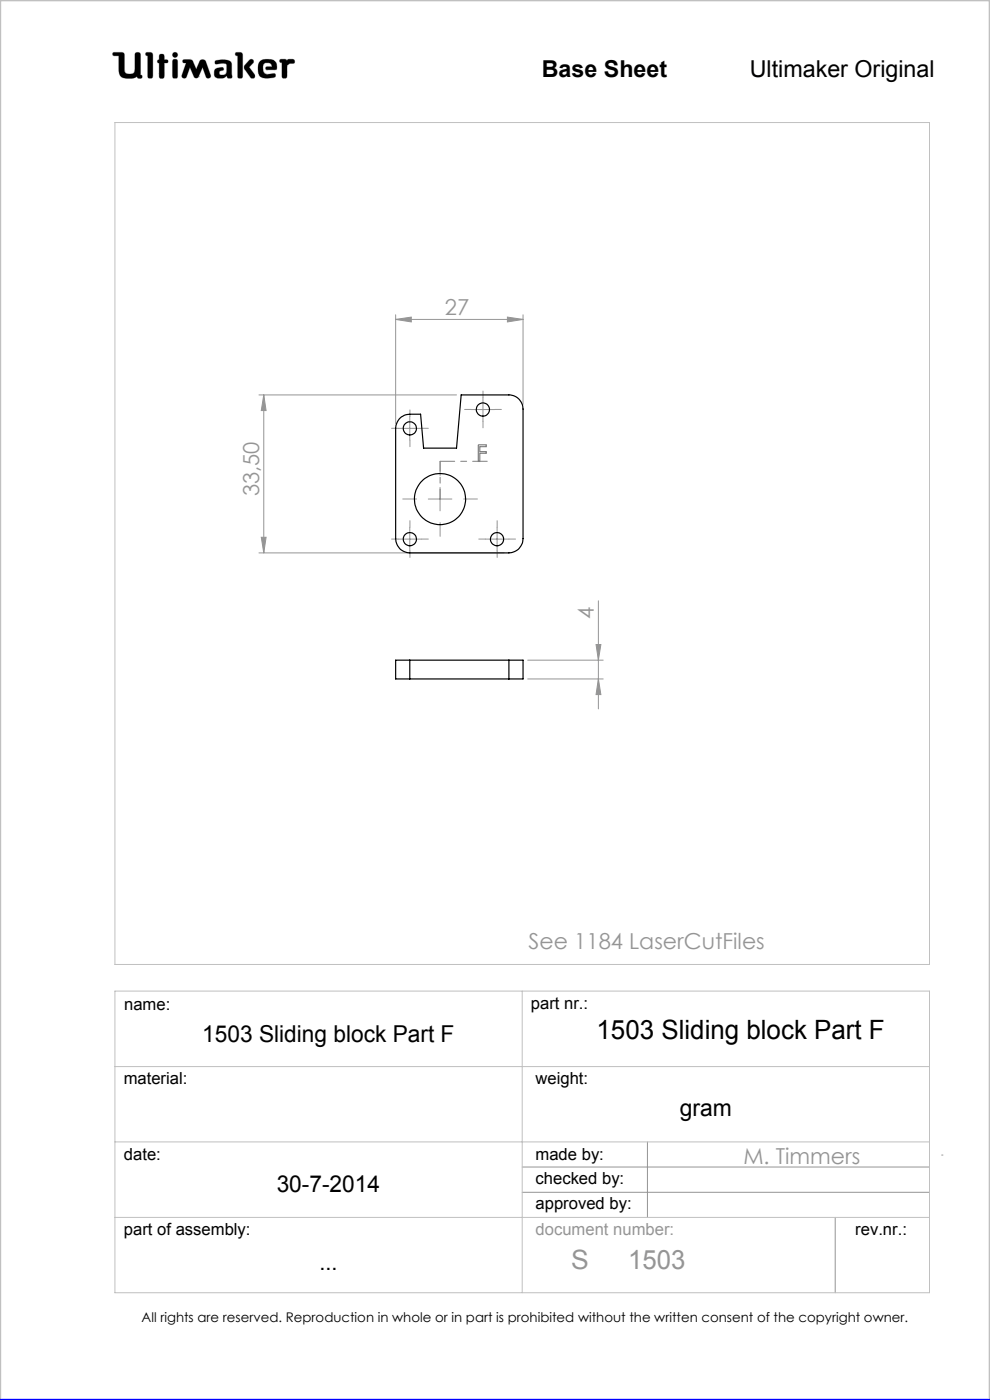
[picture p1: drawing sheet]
<svg xmlns="http://www.w3.org/2000/svg" width="210mm" height="297mm" viewBox="0 0 210 297" stroke-linecap="round" stroke-linejoin="round" font-family="sans-serif">
<g fill="none" stroke="#c0c0c0" stroke-width=".21">
<path d="M24 11.1h1.9l.4 .3 .2 3.9a1.51 1.51 0 0 0 2 0l.2-4a.77 .77 0 0 1 1 0l.1 4.6 .3 .1a.39 .39 0 0 1-.3 .6l-.6-.1-.1-.3a3.6 3.6 0 0 1-3.3 .1l-.5-.9-.1-3.6h-1a.39 .39 0 0 1-.3-.2 .39 .39 0 0 1 .1-.5zM31 11.1l1.2 .1 .2 .4-.1 4.8a.6 .6 0 0 1-.6 .2 .6 .6 0 0 1-.4-.5v-4.3l-.4-.1zM33.8 12.7v-1.1a.6 .6 0 0 1 .7-.1 .6 .6 0 0 1 .4 .5v.7h.6a.37 .37 0 0 1 0 .6l-.6 .1-.1 3.1a.6 .6 0 0 1-.6 .1 .6 .6 0 0 1-.4-.5v-2.7M33.8 12.7h.1M33.8 13.4h.1M33.8 15.7h.1M33.8 12.7h-.3l-.1 .3v.2l.4 .2M36.7 11.3l.4-.2 .4 .2 .2 .3-.2 .4-.4 .2-.4-.2-.1-.4zM36.8 12.6h.3l.5 .2v3.6a.6 .6 0 0 1-.6 .2 .6 .6 0 0 1-.4-.5v-3zM38.9 12.7l1.4-.1 .4 .2 .9 1.9 .7-1.6a.73 .73 0 0 1 .7-.5 .73 .73 0 0 1 .7 .5l1 2.8a.52 .52 0 0 1-.4 .7 .52 .52 0 0 1-.6-.3l-.7-2-1 2.1-.4 .2-.4-.2-.9-2.1-.7 2a.52 .52 0 0 1-.7 .3 .52 .52 0 0 1-.3-.7l.9-2.5-.7-.2zM42.1 16.3h.1M45.6 12.9a3.7 3.7 0 0 1 3.4 .3l.1 .5 .1 2.7a.64 .64 0 0 1-1-.2l-.1-.1a1.93 1.93 0 0 1-2.5 .2 1.32 1.32 0 0 1 .4-1.8l1-.2 .3 .1 .1 .2v.3a.73 .73 0 0 0-.9 .8 .98 .98 0 0 0 1.4 0l.2-.6-.1-1.5a2.59 2.59 0 0 0-2 0l-.4-.2z"/>
<path d="M50 11.1l1.3 .1 .2 .4-.1 4.8a.57 .57 0 0 1-.6 .2 .57 .57 0 0 1-.4-.5v-4.3l-.4-.1zM52.9 12.8l.4-.2 .4 .1 .1 .4-1 1.1 1.2 1.6 .1 .5-.2 .3h-.6l-1.2-1.7a.83 .83 0 0 1-.2-1.1zM55 13.3a2.62 2.62 0 0 1 3.5-.1l.2 1.1-.1 .5h-2l-.2-.1v-.5l1.3-.1-.2-.5a1.24 1.24 0 0 0-1.6 .1l-.1 1.1 .2 .6 .8 .4 1.5-.2 .1 .1v.6a3.8 3.8 0 0 1-3.3-.1 3.2 3.2 0 0 1-.1-2.9zM56.6 14.8h.1M59.4 12.6h1.2l.3 .3a1.21 1.21 0 0 1 1.5-.2v.7l-.9 .1-.6 .4-.1 2.5a.6 .6 0 0 1-.6 .2 .6 .6 0 0 1-.4-.5v-2.8l-.5-.2zM24.4 26h172.8v178.6h-172.8zM24.4 210.3h172.8v63.9h-172.8zM110.8 210.3v63.9M24.4 226.3h172.8M24.4 242.2h172.8M24.4 258.3h172.8"/>
</g>
<g fill="none" stroke="#959595" stroke-width=".21">
<path d="M83.9 67.8l3.3-.5v1zM83.9 66.8v23.1M83.9 67.8h27M107.6 67.3l3.3 .5-3.3 .5zM110.9 66.8v19M54.9 83.8h41.9M56 83.8l.4 3.3h-1zM56 83.8v33.5M84.5 90.9h4.9M86.9 88.4v5M99.9 86.9h5.1M102.4 84.4v5"/>
<path d="M54.9 117.3h52M55.4 114h1l-.4 3.3zM84.5 114.4h4.9M86.9 111.9v5M90.8 105.9h5M93.3 103.4v5M102.9 114.4h5.1M105.4 111.9v5M126.4 136.7h1.1l-.6 3.3zM126.9 127.5v22.9M111.9 140h16.1M111.9 144h16.1"/>
<path d="M126.9 144l.6 3.4h-1.1zM110.8 247.6h86.4M110.8 252.9h86.4M137.3 242.2v16.1M177.2 258.3v15.9M199.7 245h.3"/>
</g>
<path d="M0 297v-297h210v297" fill="none" stroke="#c0c0c0" stroke-width=".5"/>
<path d="M0 297h210" fill="none" stroke="#00f" stroke-width=".5"/>
<path d="M45.7 12.9l-.1 .5 .2 .2 1.2-.2 .9 .1 .2 .3-.1 1.4a.84 .84 0 0 1-.6 .7 .84 .84 0 0 1-.9-.3l.1-.4 .4-.2a.36 .36 0 0 0 .4-.4 .36 .36 0 0 0-.4-.3 1.23 1.23 0 0 0-1.6 1 1.07 1.07 0 0 0 .3 1.1 1.07 1.07 0 0 0 1.1 .2h.6l.3-.2a.28 .28 0 0 1 .4-.3 .28 .28 0 0 1 .2 .4 .57 .57 0 0 0 .6 .2 .57 .57 0 0 0 .3-.6l-.1-2.4a1.23 1.23 0 0 0-1.5-1zM50 11.1v.6l.4 .1v4.6l.3 .2h.5l.3-.3v-4.8l-.4-.4zM53 12.7l-1.2 1.3v.5l1.4 2 .6 .1 .2-.2v-.6l-1.2-1.6 1-.9v-.4l-.4-.3zM55.2 12.9a2.9 2.9 0 0 0 .1 3.4l.5 .2 1 .1 1.4-.2 .3-.2-.1-.5-.2-.1-1.4 .2-.6-.2-.3-.4-.1-.5a.99 .99 0 0 1 .7-1.3 .99 .99 0 0 1 1.2 .7l-1.2 .1-.2 .4 .3 .2h1.5a.51 .51 0 0 0 .6-.1 .51 .51 0 0 0 0-.6 1.62 1.62 0 0 0-2-1.5l-1.1 .1zM59.4 12.6l-.1 .6 .5 .1v3l.2 .3h.6l.3-.4v-2.3l.6-.4 .9-.1 .1-.5-.3-.3h-1l-.3 .3-.4-.3zM36.7 12.7l-.1 .3v3.4l.2 .2h.7l.2-.3v-3.4l-.2-.3zM36.6 11.6a.56 .56 0 0 0 1.1 0 .56 .56 0 0 0-1.1 0zM33.8 11.6v1.1l-.4 .2v.4l.4 .1v2.9l.2 .3h.5l.4-.4v-2.8l.7-.1 .1-.4-.3-.2h-.5v-.8l-.2-.4h-.6zM31 11.1l-.1 .6 .4 .1v4.5l.3 .3h.5l.3-.5v-4.7l-.4-.3zM38.8 12.7v.5l.7 .2-.9 2.5 .1 .6 .5 .1 .3-.2 .8-2.1 .9 2.1 .3 .2h.3l.3-.2 .9-2.1 .7 2.1 .6 .2 .4-.2v-.5l-1-2.8-.3-.4h-.7l-.3 .2-.8 1.8-.9-1.9-.4-.2zM24 11.2v.6h1.2v2.7a1.76 1.76 0 0 0 2.2 2.1h.9l.8-.4 .3 .4h.6l.2-.2-.1-.4-.3-.1v-4.4l-.4-.4h-.5l-.3 .4v3.4a.81 .81 0 0 1-1.1 .8h-.1a.86 .86 0 0 1-1-1.1l-.1-3.3-.4-.2z" fill-rule="evenodd" fill="#000"/>
<path d="M101.5 94.4h1.7v.4h-1.4v1h1.4v.4h-1.4v1.7h-.3z" fill="none" stroke="#808080" stroke-width=".25"/>
<g fill="none" stroke="#959595" stroke-width=".21" stroke-dasharray="15.2 1.3 1.3 1.3">
<path d="M84.5 90.9h-1.4M87 88.4v-1.4M87 93.4v1.4M89.5 90.9h1.4M100 86.9h-1.4M102.5 84.4v-1.4M102.5 89.4v1.4M105 86.9h1.4M84.5 114.4h-1.4M87 111.9v-1.4M87 116.9v1.4M88.4 105.9h-3"/>
<path d="M89.5 114.4h1.4M93.4 100.9v-3M93.4 110.9v2.9M98.4 105.9h2.9M103 114.4h-1.4M105.5 111.9v-1.4M105.5 116.9v1.4M108 114.4h1.4"/>
</g>
<path d="M93.4 105.9v-8" fill="none" stroke="#808080" stroke-width=".21" stroke-dasharray="15.2 1.3 1.3 1.3" stroke-dashoffset="13.1"/>
<path d="M93.4 97.9h10" fill="none" stroke="#808080" stroke-width=".21" stroke-dasharray="15.2 1.3 1.3 1.3" stroke-dashoffset="12.1"/>
<g fill="#959595">
<path d="M83.9 67.8l3.3-.5v1zM107.6 67.3l3.3 .5-3.3 .5z"/>
<path d="M126.4 136.7h1.1l-.6 3.3zM126.9 144l.6 3.4h-1.1zM56 83.8l.4 3.3h-1zM55.4 114h1l-.4 3.3z"/>
</g>
<g fill="none" stroke="#000" stroke-width=".25">
<path d="M84.7 88.9a2.96 2.96 0 0 1 2.2-1h2.3l.7 7.2h6.9l1-11.3h10.2a3 3 0 0 1 2.9 3v27.5a3.1 3.1 0 0 1-2.9 3h-21.1a3 3 0 0 1-3-3v-23.4l.3-1.2zM86.9 140h-3v4h3M86.9 140v4M86.9 140h21M86.9 144h21M107.9 140h3v4h-3M107.9 140v4"/>
<circle cx="86.9" cy="90.9" r="1.41"/>
<circle cx="102.4" cy="86.9" r="1.39"/>
<circle cx="86.9" cy="114.4" r="1.41"/>
<circle cx="93.3" cy="105.9" r="5.4"/>
<circle cx="105.4" cy="114.4" r="1.4"/>
</g>
<text font-size="5.6" x="126.5" y="220.5">1503 Sliding block Part F</text>
<g font-size="5.6" fill="#959595">
<text x="121.1" y="269.2">S</text>
<text x="133.2" y="269.2">1503</text>
</g>
<g font-size="4.9">
<text x="114.9" y="16.4">Base Sheet</text>
<text x="159" y="16.4">Ultimaker Original</text>
<text x="42.9" y="221">1503 Sliding block Part F</text>
<text x="144.2" y="236.8">gram</text>
<text x="58.7" y="252.8">30-7-2014</text>
<text x="67.8" y="269.4">...</text>
</g>
<g font-size="4.7" fill="#959595">
<text x="94.4" y="66.7">27</text>
<text x="54.9" y="105.3" transform="rotate(-90 54.9 105.3)">33,50</text>
<text x="125.9" y="131.3" transform="rotate(-90 125.9 131.3)">4</text>
<text x="112.1" y="201.3">See 1184 LaserCutFiles</text>
<text x="157.7" y="246.9">M. Timmers</text>
</g>
<g font-size="3.5">
<text x="26.3" y="214.2">name:</text>
<text x="112.6" y="214.1">part nr.:</text>
<text x="26.2" y="230">material:</text>
<text x="113.6" y="230">weight:</text>
<text x="26.3" y="246.1">date:</text>
<text x="113.6" y="246.1">made by:</text>
<text x="113.6" y="251.1">checked by:</text>
<text x="113.6" y="256.4">approved by:</text>
<text x="26.3" y="262.1">part of assembly:</text>
<text x="181.4" y="262">rev.nr.:</text>
</g>
<text font-size="3.5" fill="#959595" x="113.6" y="261.9">document number:</text>
<text font-size="2.8" x="30" y="280.4">All rights are reserved. Reproduction in whole or in part is prohibited without the written consent of the copyright owner.</text>
</svg>
